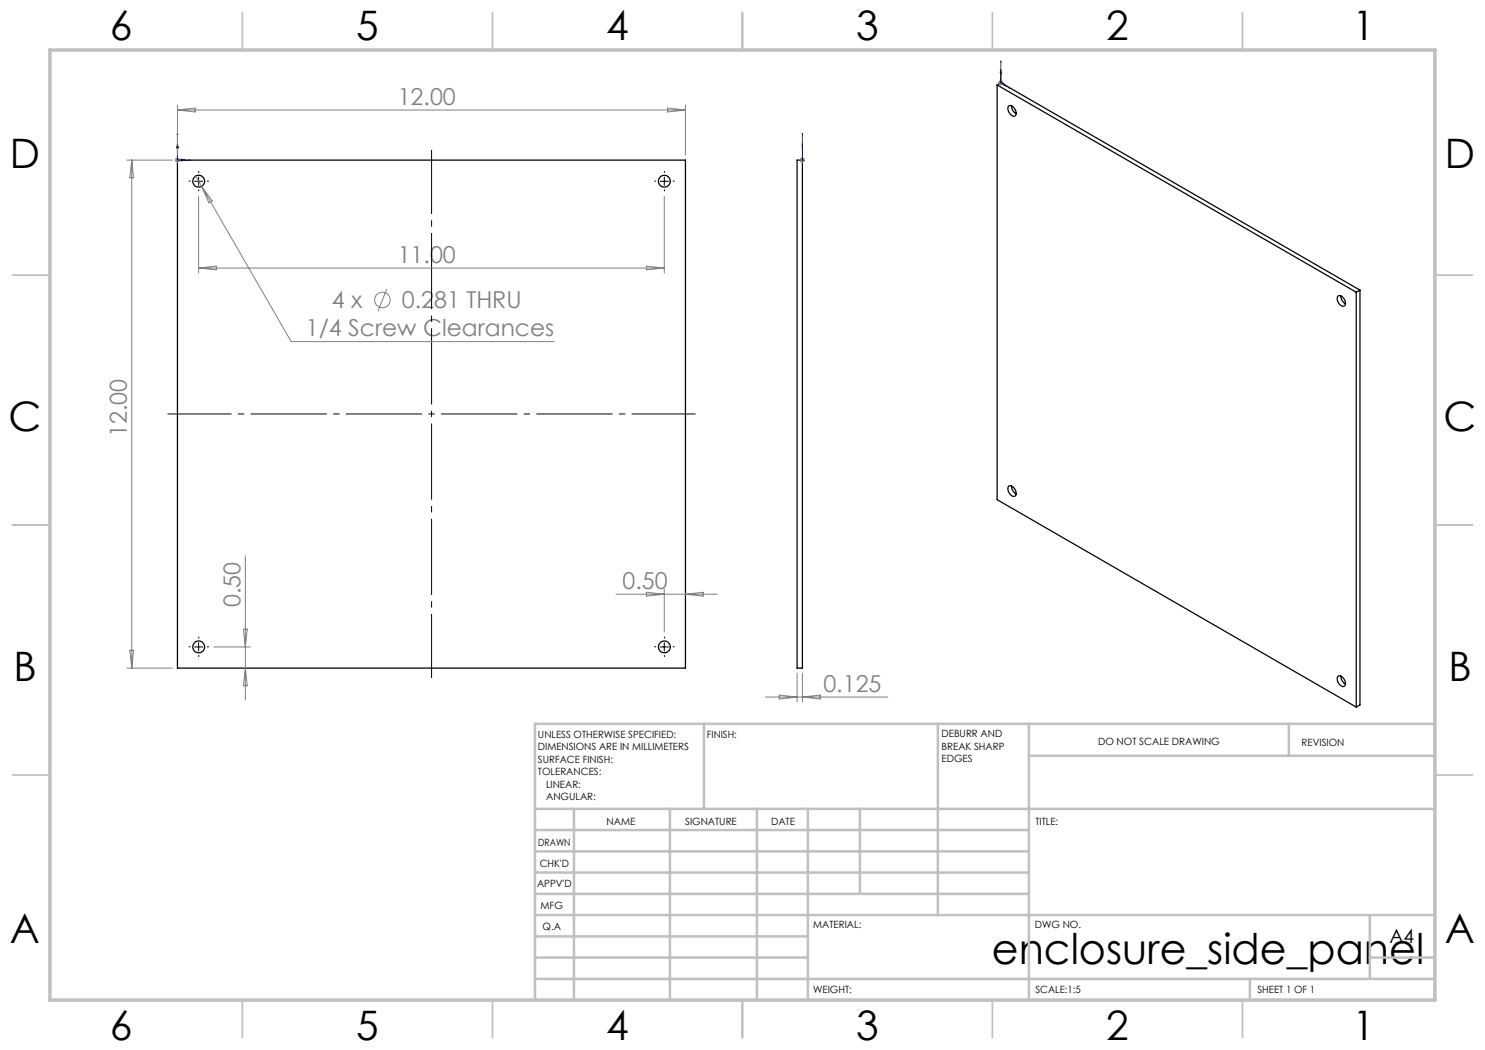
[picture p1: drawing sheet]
<svg xmlns="http://www.w3.org/2000/svg" width="297mm" height="210mm" viewBox="0 0 297 210" stroke-linecap="round" stroke-linejoin="round" font-family="sans-serif">
<g fill="none" stroke="#000" stroke-width=".25">
<path d="M199.4 17l71.9 41.4M199.4 17v82.9l71.9 41.5M199.4 17l.8-.5 71.8 41.5M35.5 32h101.6v101.6h-101.6zM159.4 32h1.1v101.6h-1.1zM201.6 21.3a.79 .79 0 0 1 1.3 .4l.3 .7a.59 .59 0 0 1-.2 .8 .59 .59 0 0 1-.8-.2l-.6-.9zM202.3 21.2l.2 .8 .7 .7M267.7 59.2a1.42 1.42 0 0 1 1.3 1.9 .91 .91 0 0 1-1.3-.6l-.2-.3a.94 .94 0 0 1 .2-1zM268.2 59.2l.2 .9 .7 .7M271.3 58.4v83M272 58v83l-.7 .4M272 58l-.7 .4"/>
<path d="M201.8 97.2a1.42 1.42 0 0 1 1.3 2 .91 .91 0 0 1-1.3-.7l-.2-.3a.94 .94 0 0 1 .2-1zM202.3 97.2l.2 .9 .7 .7M267.7 135.2a1.42 1.42 0 0 1 1.3 2 1.07 1.07 0 0 1-1.5-1 .9 .9 0 0 1 .2-1zM268.2 135.2l.2 .9 .7 .7"/>
<circle cx="39.7" cy="36.2" r="1.2"/>
<circle cx="132.9" cy="36.2" r="1.2"/>
<circle cx="39.7" cy="129.4" r="1.2"/>
<circle cx="132.9" cy="129.4" r="1.2"/>
</g>
<g fill="none" stroke="#808080" stroke-width=".2">
<path d="M199.7 16.5h1M199.8 16.2l.7 .7M200.2 16v1.1M200.5 16.2l-.7 .7M25.3 32h9.2M26.4 32v101.6M26.4 32l.3 3.6h-.7zM35 32h1M35.1 31.7l.7 .7M35.5 21v10M35.5 31.5v1M35.5 22h101.6"/>
<path d="M35.5 22l3.6-.4v.8zM35.8 31.7l-.7 .7M39.1 35.2l1.2 2.1M39.7 39.3v15.3M40.3 37.3l17.9 31h52.6M40.3 37.3l2.1 2.9-.6 .4zM132.9 39.3v15.3M133.5 21.6l3.6 .4-3.6 .4zM137.1 21v10M160 32h1M160.1 31.7l.7 .7M160.5 31.5v1"/>
<path d="M160.8 31.7l-.7 .7M39.7 53.6h93.2M39.7 53.6l3.6-.4v.8zM77.4 57.8l-1.8 4.4M129.3 53.2l3.6 .4-3.6 .4zM49.1 111.2v28.8M123.2 118.8h20.2M129.3 118.5l3.6 .3-3.6 .4zM132.9 117.8v8.6M137.1 118.8l3.6-.3v.7zM25.3 133.6h9.2M26 130.1h.7l-.3 3.5z"/>
<path d="M42.8 129.4h7.3M48.7 125.8h.8l-.4 3.6zM49.1 133.6l.4 3.6h-.8zM153.1 139.4h24.5M155.9 139l3.5 .4-3.5 .4zM159.4 134.6v5.8M160.5 134.6v5.8M160.5 139.4l3.5-.4v.8z"/>
<circle cx="76.5" cy="60" r="1.55"/>
</g>
<g fill="none" stroke="#00f" stroke-width=".2">
<path d="M200.2 12.2v.2zM200.2 13.9l.1 .8-.3-.2zM200.2 12.2v4.3l1.9 1.2M200.7 16.7l.6 .5-.6-.2zM201.9 17.5l.2 .2zM35.5 26.6l.1 .3h-.2zM35.5 28.8l.2 .8h-.4zM35.5 26.6v5.4h2.7M36.3 31.8l.8 .2-.8 .2zM37.9 32h.3l-.3 .1zM160.5 32v.1zM160.5 26.6v.3v-.3"/>
<path d="M160.5 31.8v.4zM160.5 28.8v.8v-.8M160.5 32h.1M160.5 26.6v5.4"/>
</g>
<path d="M33.5 82.8h105.6M86.3 135.6v-105.6" fill="none" stroke="#000" stroke-width=".2" stroke-dasharray="15.2 1.3 1.3 1.3" stroke-dashoffset="2.4" stroke-linecap="butt"/>
<g fill="none" stroke="#000" stroke-width=".2" stroke-dasharray="15.2 1.3 1.3 1.3" stroke-linecap="butt">
<path d="M38.1 36.2h-.4M39.8 34.6v-.4M39.8 37.9v.3M41.4 36.2h.4M131.2 36.2h-.3M132.9 34.6v-.4M132.9 37.9v.3M134.6 36.2h.3M38.1 129.4h-.4M39.8 127.7v-.4M39.8 131v.4M41.4 129.4h.4"/>
<path d="M131.2 129.4h-.3M132.9 127.7v-.4M132.9 131v.4M134.6 129.4h.3"/>
</g>
<g fill="none" stroke="#c0c0c0" stroke-width=".35">
<path d="M48.5 2.5v7.5M98.5 2.5v7.5M148.5 2.5v7.5M198.5 2.5v7.5M248.5 2.5v7.5M2.5 55h7.5M287 55h7.5M2.5 105h7.5M287 105h7.5M2.5 155h7.5M287 155h7.5M48.5 200v7.5"/>
<path d="M98.5 200v7.5M148.5 200v7.5M198.5 200v7.5M248.5 200v7.5"/>
</g>
<g fill="none" stroke="#c0c0c0" stroke-width=".5">
<path d="M140.8 144.8v17M187.6 144.8v38.2M205.8 144.8v55.2M205.8 151.2h81.2M257.8 144.8v6.4M287 144.8h-180v55.2M107 161.8h180M107 178.8h98.8M107 174.5h98.8M107 170.3h98.8M107 166h98.8M114.8 161.8v38.2"/>
<path d="M134 161.8v38.2M151.4 161.8v38.2M161.6 161.8v38.2M172 161.8v17M107 195.8h180M107 191.5h54.6M107 187.3h54.6M107 183h180M250 195.8v4.2M274 191.5h13M274 183v12.8"/>
</g>
<path d="M10 10h277v190h-277z" fill="none" stroke="#c0c0c0" stroke-width=".7"/>
<path d="M38.9 36.3h1.7M39.7 35.4v1.7M132 36.3h1.7M132.9 35.4v1.7M38.9 129.4h1.7M39.7 128.5v1.7M132 129.4h1.7M132.9 128.5v1.7" fill="none" stroke="#000" stroke-width=".2"/>
<g fill="#00f">
<path d="M37.9 32h.3l-.3 .1zM35.5 26.6l.1 .3h-.2z"/>
<path d="M36.3 31.8l.8 .2-.8 .2zM35.5 28.8l.2 .8h-.4zM160.5 32v.1zM160.5 26.6v.3zM160.5 31.8v.4zM160.5 28.8v.8zM201.9 17.5l.2 .2zM200.2 12.2v.2zM200.7 16.7l.6 .5-.6-.2zM200.2 13.9l.1 .8-.3-.2z"/>
</g>
<text font-size="8.5" x="198.4" y="192.7">enclosure_side_panel</text>
<g font-size="8.1">
<text x="22" y="8">6</text>
<text x="71.2" y="8">5</text>
<text x="121.2" y="8">4</text>
<text x="171.2" y="8">3</text>
<text x="221.2" y="8">2</text>
<text x="270.5" y="8">1</text>
<text x="2" y="33.6">D</text>
<text x="289" y="33.6">D</text>
<text x="1.7" y="86.1">C</text>
<text x="288.7" y="86.1">C</text>
<text x="2.7" y="136.1">B</text>
<text x="289.7" y="136.1">B</text>
<text x="2" y="188.6">A</text>
<text x="289" y="188.6">A</text>
<text x="22" y="208">6</text>
<text x="71.2" y="208">5</text>
<text x="121.2" y="208">4</text>
<text x="171.2" y="208">3</text>
<text x="221.2" y="208">2</text>
<text x="270.5" y="208">1</text>
</g>
<g font-size="4.7" fill="#808080">
<text x="79.5" y="21">12.00</text>
<text x="79.5" y="52.6">11.00</text>
<text x="66.4" y="61.7">4 x</text>
<text x="80.4" y="61.7">0.281 THRU</text>
<text x="61.2" y="67.3">1/4 Screw Clearances</text>
<text x="25.3" y="87.4" transform="rotate(-90 25.3 87.4)">12.00</text>
<text x="124.5" y="117.8">0.50</text>
<text x="48.1" y="121.5" transform="rotate(-90 48.1 121.5)">0.50</text>
<text x="164.7" y="138.4">0.125</text>
</g>
<text font-size="3.9" x="277.9" y="188.5">A4</text>
<g font-size="2">
<text x="107.6" y="147.6">UNLESS OTHERWISE SPECIFIED:</text>
<text x="141.4" y="147.6">FINISH:</text>
<text x="188.3" y="147.5">DEBURR AND</text>
<text x="188.3" y="150">BREAK SHARP</text>
<text x="219.6" y="149">DO NOT SCALE DRAWING</text>
<text x="260.3" y="149.2">REVISION</text>
<text x="107.6" y="150.1">DIMENSIONS ARE IN MILLIMETERS</text>
<text x="107.6" y="152.6">SURFACE FINISH:</text>
<text x="107.6" y="155.1">TOLERANCES:</text>
<text x="188.3" y="152.5">EDGES</text>
<text x="109.2" y="157.6">LINEAR:</text>
<text x="109.2" y="160.1">ANGULAR:</text>
<text x="121.3" y="165">NAME</text>
<text x="137" y="164.9">SIGNATURE</text>
<text x="154.2" y="164.9">DATE</text>
<text x="207.1" y="164.9">TITLE:</text>
<text x="107.6" y="169.1">DRAWN</text>
<text x="107.9" y="173.3">CHK'D</text>
<text x="107.4" y="177.4">APPV'D</text>
<text x="108.1" y="181.8">MFG</text>
<text x="108.5" y="186">Q.A</text>
<text x="162.6" y="185.5">MATERIAL:</text>
<text x="207" y="185.5">DWG NO.</text>
<text x="162.6" y="198.5">WEIGHT:</text>
<text x="207.1" y="198.6">SCALE:1:5</text>
<text x="251.5" y="198.6">SHEET 1 OF 1</text>
</g>
</svg>
